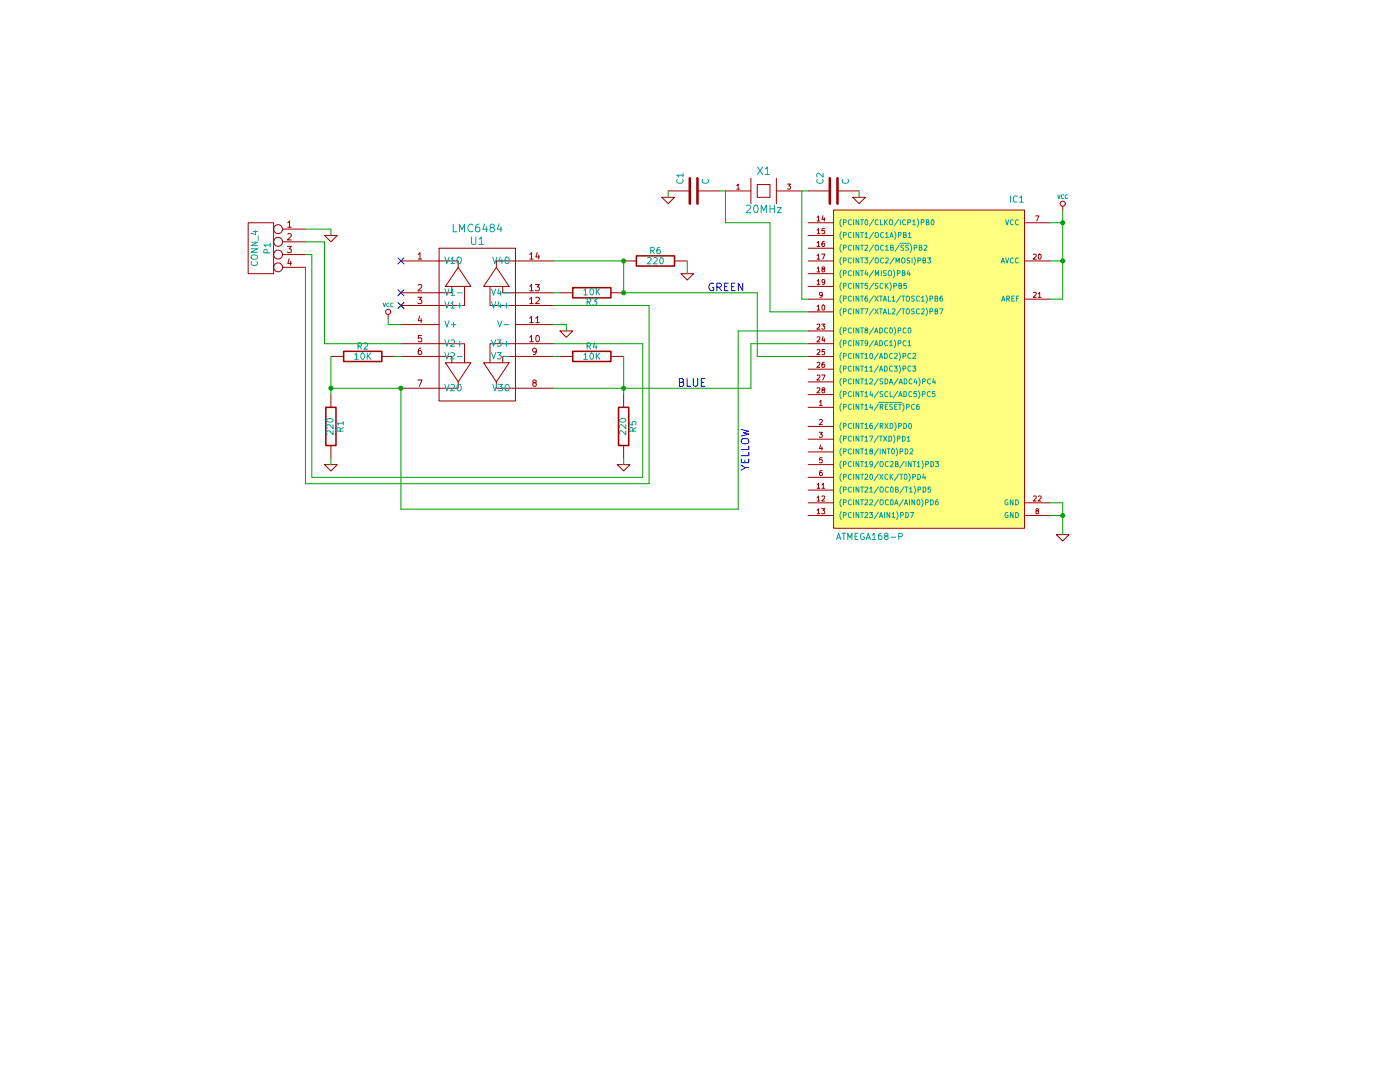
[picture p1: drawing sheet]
EESchema Schematic File Version 2  date Wed 04 Jul 2012 07:38:39 PM EDT
LIBS:power
LIBS:device
LIBS:transistors
LIBS:conn
LIBS:linear
LIBS:regul
LIBS:74xx
LIBS:cmos4000
LIBS:adc-dac
LIBS:memory
LIBS:xilinx
LIBS:special
LIBS:microcontrollers
LIBS:dsp
LIBS:microchip
LIBS:analog_switches
LIBS:motorola
LIBS:texas
LIBS:intel
LIBS:audio
LIBS:interface
LIBS:digital-audio
LIBS:philips
LIBS:display
LIBS:cypress
LIBS:siliconi
LIBS:opto
LIBS:atmel
LIBS:contrib
LIBS:valves
LIBS:lmc6484
EELAYER 43  0
EELAYER END
$Descr USLetter 11000 8500
encoding utf-8
Sheet 1 1
Title "Breadboard HD Disk Reader"
Date "4 jul 2012"
Rev "1.0"
Comp "jwc"
Comment1 ""
Comment2 ""
Comment3 ""
Comment4 ""
$EndDescr
$Comp
L LMC6484 U1
U 1 1
P 3750 2550
F 0 "U1" H 3750 3200 60  0000 C CNN
F 1 "LMC6484" H 3750 3300 60  0000 C CNN
	1    3750 2550
	1    0    0    -1  
$EndComp
NoConn ~ 3150 2050
NoConn ~ 3150 2300
NoConn ~ 3150 2400
$Comp
L CONN_4 P1
U 1 1
P 2050 1950
F 0 "P1" V 2000 1950 50  0000 C CNN
F 1 "CONN_4" V 2100 1950 50  0000 C CNN
	1    2050 1950
	-1   0    0    -1  
$EndComp
$Comp
L GND #PWR1
U 1 1
P 2600 1850
F 0 "#PWR1" H 2600 1850 30  0001 C CNN
F 1 "GND" H 2600 1780 30  0001 C CNN
	1    2600 1850
	1    0    0    -1  
$EndComp
$Comp
L R R1
U 1 1
P 2600 3350
F 0 "R1" V 2680 3350 50  0000 C CNN
F 1 "220" V 2600 3350 50  0000 C CNN
	1    2600 3350
	1    0    0    -1  
$EndComp
$Comp
L R R2
U 1 1
P 2850 2800
F 0 "R2" V 2930 2800 50  0000 C CNN
F 1 "10K" V 2850 2800 50  0000 C CNN
	1    2850 2800
	0    -1   -1   0   
$EndComp
$Comp
L GND #PWR2
U 1 1
P 2600 3650
F 0 "#PWR2" H 2600 3650 30  0001 C CNN
F 1 "GND" H 2600 3580 30  0001 C CNN
	1    2600 3650
	1    0    0    -1  
$EndComp
$Comp
L R R4
U 1 1
P 4650 2800
F 0 "R4" V 4730 2800 50  0000 C CNN
F 1 "10K" V 4650 2800 50  0000 C CNN
	1    4650 2800
	0    -1   -1   0   
$EndComp
$Comp
L R R5
U 1 1
P 4900 3350
F 0 "R5" V 4980 3350 50  0000 C CNN
F 1 "220" V 4900 3350 50  0000 C CNN
	1    4900 3350
	1    0    0    -1  
$EndComp
$Comp
L GND #PWR5
U 1 1
P 4900 3650
F 0 "#PWR5" H 4900 3650 30  0001 C CNN
F 1 "GND" H 4900 3580 30  0001 C CNN
	1    4900 3650
	1    0    0    -1  
$EndComp
$Comp
L VCC #PWR3
U 1 1
P 3050 2500
F 0 "#PWR3" H 3050 2600 30  0001 C CNN
F 1 "VCC" H 3050 2600 30  0000 C CNN
	1    3050 2500
	1    0    0    -1  
$EndComp
$Comp
L R R3
U 1 1
P 4650 2300
F 0 "R3" V 4730 2300 50  0000 C CNN
F 1 "10K" V 4650 2300 50  0000 C CNN
	1    4650 2300
	0    -1   1    0   
$EndComp
$Comp
L R R6
U 1 1
P 5150 2050
F 0 "R6" V 5230 2050 50  0000 C CNN
F 1 "220" V 5150 2050 50  0000 C CNN
	1    5150 2050
	0    1    -1   0   
$EndComp
$Comp
L GND #PWR7
U 1 1
P 5400 2150
F 0 "#PWR7" H 5400 2150 30  0001 C CNN
F 1 "GND" H 5400 2080 30  0001 C CNN
	1    5400 2150
	-1   0    0    -1  
$EndComp
$Comp
L ATMEGA168-P IC1
U 1 1
P 7250 2900
F 0 "IC1" H 6450 4200 50  0000 L BNN
F 1 "ATMEGA168-P" H 7400 1550 50  0000 L BNN
F 2 "DIL28" H 6550 1600 50  0001 C CNN
	1    7250 2900
	-1   0    0    -1  
$EndComp
$Comp
L GND #PWR4
U 1 1
P 4450 2600
F 0 "#PWR4" H 4450 2600 30  0001 C CNN
F 1 "GND" H 4450 2530 30  0001 C CNN
	1    4450 2600
	1    0    0    -1  
$EndComp
$Comp
L VCC #PWR9
U 1 1
P 8350 1650
F 0 "#PWR9" H 8350 1750 30  0001 C CNN
F 1 "VCC" H 8350 1750 30  0000 C CNN
	1    8350 1650
	1    0    0    -1  
$EndComp
$Comp
L GND #PWR10
U 1 1
P 8350 4200
F 0 "#PWR10" H 8350 4200 30  0001 C CNN
F 1 "GND" H 8350 4130 30  0001 C CNN
	1    8350 4200
	1    0    0    -1  
$EndComp
$Comp
L QUARTZCMS4 X1
U 1 1
P 6000 1500
F 0 "X1" H 6000 1650 60  0000 C CNN
F 1 "20MHz" H 6000 1350 60  0000 C CNN
	1    6000 1500
	1    0    0    -1  
$EndComp
$Comp
L C C1
U 1 1
P 5450 1500
F 0 "C1" H 5500 1600 50  0000 L CNN
F 1 "C" H 5500 1400 50  0000 L CNN
	1    5450 1500
	0    -1   -1   0   
$EndComp
$Comp
L C C2
U 1 1
P 6550 1500
F 0 "C2" H 6600 1600 50  0000 L CNN
F 1 "C" H 6600 1400 50  0000 L CNN
	1    6550 1500
	0    -1   -1   0   
$EndComp
$Comp
L GND #PWR8
U 1 1
P 6750 1550
F 0 "#PWR8" H 6750 1550 30  0001 C CNN
F 1 "GND" H 6750 1480 30  0001 C CNN
	1    6750 1550
	1    0    0    -1  
$EndComp
$Comp
L GND #PWR6
U 1 1
P 5250 1550
F 0 "#PWR6" H 5250 1550 30  0001 C CNN
F 1 "GND" H 5250 1480 30  0001 C CNN
	1    5250 1550
	1    0    0    -1  
$EndComp
Wire Wire Line
	2400 1800 2600 1800
Wire Wire Line
	2600 1800 2600 1850
Wire Wire Line
	2400 1900 2550 1900
Wire Wire Line
	2550 1900 2550 2700
Wire Wire Line
	2550 2700 3150 2700
Wire Wire Line
	2400 2000 2450 2000
Wire Wire Line
	2450 2000 2450 3750
Wire Wire Line
	2450 3750 5050 3750
Wire Wire Line
	5050 3750 5050 2700
Wire Wire Line
	5050 2700 4350 2700
Wire Wire Line
	2400 2100 2400 2100
Wire Wire Line
	2400 2100 2400 3800
Wire Wire Line
	2400 3800 5100 3800
Wire Wire Line
	5100 3800 5100 2400
Wire Wire Line
	5100 2400 4350 2400
Wire Wire Line
	2600 3600 2600 3650
Wire Wire Line
	4900 3600 4900 3650
Wire Wire Line
	4900 3100 4900 2800
Wire Wire Line
	4350 3050 5900 3050
Connection ~ 4900 3050
Wire Wire Line
	4400 2800 4350 2800
Wire Wire Line
	3150 2800 3100 2800
Wire Wire Line
	2600 2800 2600 3100
Wire Wire Line
	2600 3050 3150 3050
Connection ~ 2600 3050
Wire Wire Line
	3050 2500 3050 2550
Wire Wire Line
	3050 2550 3150 2550
Wire Wire Line
	5400 2050 5400 2150
Wire Wire Line
	4900 2050 4900 2300
Wire Wire Line
	4900 2050 4350 2050
Connection ~ 4900 2050
Wire Wire Line
	4400 2300 4350 2300
Wire Wire Line
	4350 2550 4450 2550
Wire Wire Line
	4450 2550 4450 2600
Wire Wire Line
	8350 1650 8350 2350
Wire Wire Line
	8350 1750 8250 1750
Wire Wire Line
	8350 2050 8250 2050
Connection ~ 8350 1750
Wire Wire Line
	8350 2350 8250 2350
Connection ~ 8350 2050
Wire Wire Line
	8250 3950 8350 3950
Wire Wire Line
	8350 3950 8350 4200
Wire Wire Line
	8250 4050 8350 4050
Connection ~ 8350 4050
Wire Wire Line
	3150 3050 3150 4000
Wire Wire Line
	3150 4000 5800 4000
Wire Wire Line
	5800 4000 5800 2600
Wire Wire Line
	5800 2600 6350 2600
Connection ~ 3150 3050
Wire Wire Line
	5900 3050 5900 2700
Wire Wire Line
	5900 2700 6350 2700
Wire Wire Line
	4900 2300 5950 2300
Wire Wire Line
	5950 2300 5950 2800
Wire Wire Line
	5950 2800 6350 2800
Connection ~ 4900 2300
Wire Wire Line
	6350 2350 6300 2350
Wire Wire Line
	6300 2350 6300 1500
Wire Wire Line
	6350 2450 6050 2450
Wire Wire Line
	6050 2450 6050 1750
Wire Wire Line
	6050 1750 5700 1750
Wire Wire Line
	5700 1750 5700 1500
Wire Wire Line
	5700 1500 5650 1500
Wire Wire Line
	6300 1500 6350 1500
Wire Wire Line
	5250 1500 5250 1550
Wire Wire Line
	6750 1500 6750 1550
Text Notes 5900 3700 1    60   ~ 0
YELLOW
Text Notes 5550 3050 2    60   ~ 0
BLUE
Text Notes 5850 2300 2    60   ~ 0
GREEN
$EndSCHEMATC
